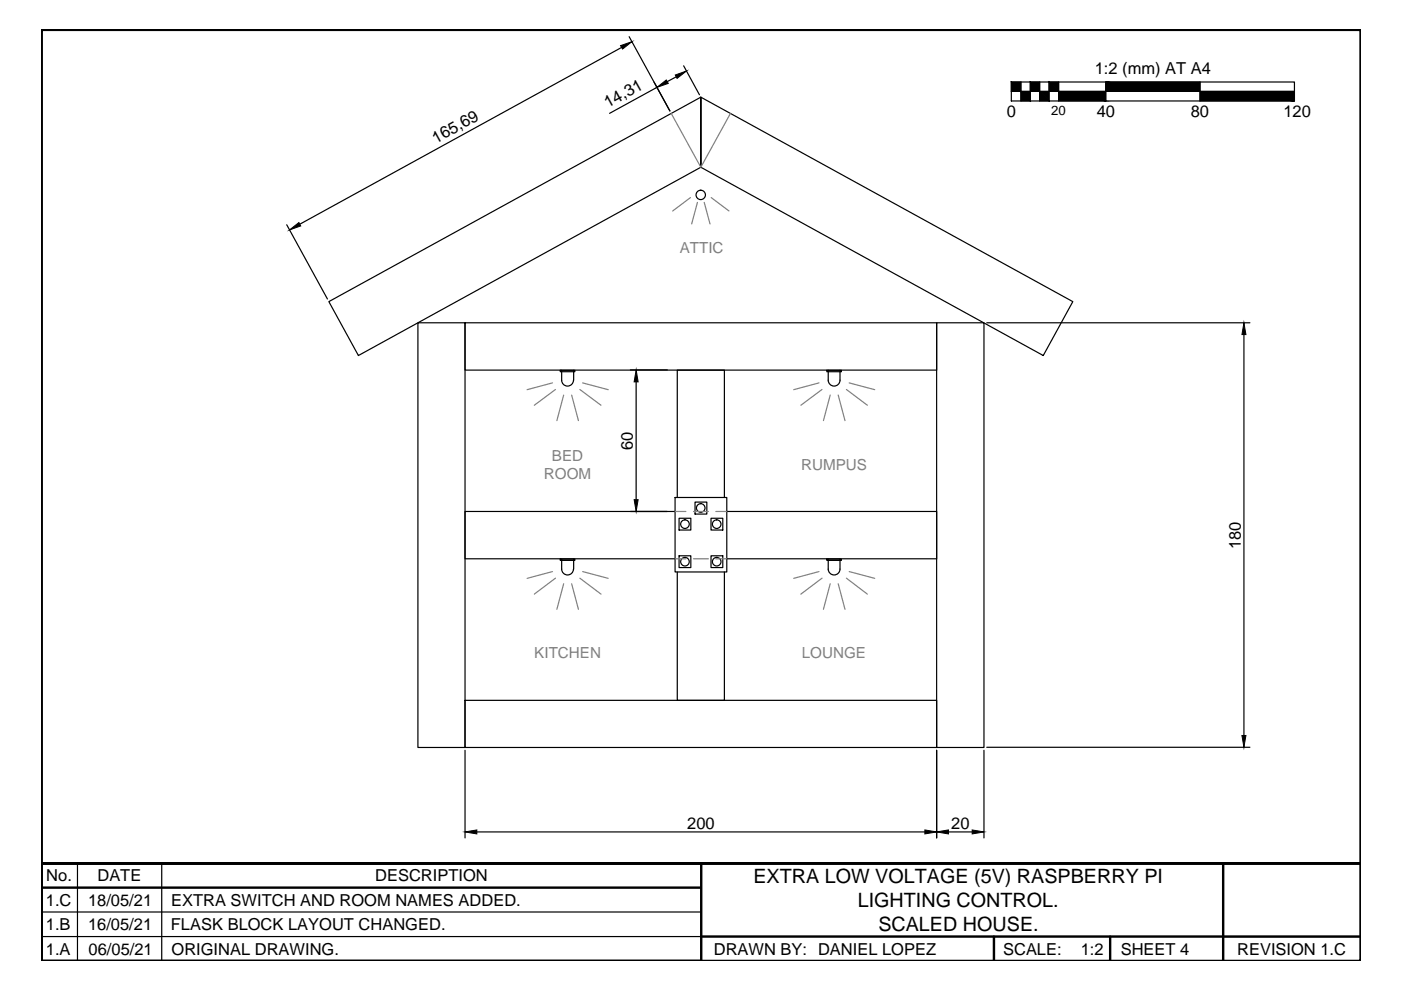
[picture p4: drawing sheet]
<svg xmlns="http://www.w3.org/2000/svg" width="297mm" height="210mm" viewBox="0 0 297 210" stroke-linecap="round" stroke-linejoin="round" font-family="sans-serif">
<g fill="none" stroke="#000" stroke-width=".25">
<path d="M131.8 10.1l-68.2 37.4M133.4 7.8l8.6 15.7M139.3 18.5l-10.1 5.5M143.4 16.3l-1.9 1M144.9 14l3.4 6.1M214.4 17.4h60v4h-60zM214.4 19.4h60M216.5 17.4v4M218.4 17.4v4M220.4 17.4v4M222.4 17.4v4M224.5 17.4v4"/>
<path d="M234.4 17.4v4M254.4 17.4v4M148.6 20.6l78.9 43.4-6.3 11.4-72.6-39.9zM148.6 20.6v14.9M60.8 47.7l8.6 15.7M69.7 64l78.9-43.4v14.9l-72.6 39.9zM88.6 68.4h10v90.1h-10zM98.6 68.4h100v10.1h-100zM118.8 78.5h3.1v.3h-3.1zM119.1 78.5v2.1a1.25 1.25 0 0 0 1.2 1.3 1.25 1.25 0 0 0 1.3-1.3M121.6 78.5v2.1M133.6 78.4h7.9"/>
<path d="M175.3 78.5h3.1v.3h-3.1zM175.6 78.5v2.1a1.25 1.25 0 0 0 1.2 1.3 1.25 1.25 0 0 0 1.3-1.3v-2.1M198.6 68.4h10v90.1h-10zM209.2 68.4h55.8M263.7 70.9v85M134.9 81v24.9M118.8 118.5h3.1v.3h-3.1zM119.1 118.5v2.2M121.6 118.5v2.2M133.6 108.4h7.9M143.1 108.4h-44.5v10.1h44.5M143.1 105.5h11v15.8h-11z"/>
<path d="M143.6 105.5v-27h10v27M144 109.9h2.5v2.5h-2.5zM144 117.8h2.5v2.5h-2.5zM147.4 106.5h2.5v2.5h-2.5zM150.7 109.9h2.5v2.5h-2.5zM150.7 117.8h2.5v2.5h-2.5zM154.1 108.4h44.5v10.1h-44.5M175.3 118.5h3.1v.3h-3.1zM175.6 118.5v2.2M178.1 118.5v2.2M119.1 120.7a1.25 1.25 0 0 0 1.2 1.2 1.25 1.25 0 0 0 1.3-1.2M143.6 121.3v27.2h10v-27.2"/>
<path d="M175.6 120.7a1.25 1.25 0 0 0 1.2 1.2 1.25 1.25 0 0 0 1.3-1.2M98.6 148.5h100v10h-100zM98.6 159.1v18.6M198.6 159.1v18.6M208.6 159.1v18.6M209.2 158.4h55.8M101.1 176.4h95M201.1 176.4h5M8.9 198.6h139.7M8.9 193.4h139.7M16.4 183.1v20.6M34.3 183.1v20.6"/>
<path d="M148.7 183v20.7M259.3 183h29.2v15.6h-29.2z"/>
<circle cx="148.6" cy="41.3" r=".99"/>
<circle cx="145.2" cy="111.1" r=".91"/>
<circle cx="145.2" cy="119.1" r=".91"/>
<circle cx="148.6" cy="107.7" r=".91"/>
<circle cx="152" cy="119.1" r=".91"/>
<circle cx="152" cy="111.1" r=".91"/>
</g>
<g fill="none" stroke="#808080" stroke-width=".25">
<path d="M142.3 24.1l6.3 11.4 6.3-11.4M146.4 41.9l-3.8 2.8M147.9 42.9l-1.3 4.6M149.3 42.9l1.2 4.6M150.8 41.9l3.8 2.8M117.1 81.2l-5.3 1.4M117.8 82.6l-4.5 3.3M119.5 83.8l-1.4 5.4M121.2 83.8l1.4 5.4M122.9 82.6l4.5 3.3M123.5 81.2l5.4 1.4M173.7 81.2l-5.4 1.4"/>
<path d="M174.3 82.6l-4.5 3.3M176 83.8l-1.4 5.4M177.7 83.8l1.5 5.4M179.5 82.6l4.4 3.3M180 81.2l5.5 1.4M143.1 108.4h2.3M143.1 118.5h2.3M147 108.4h3.2M147 118.5h3.2M151.8 108.4h2.3M151.8 118.5h2.3M117.1 121.2l-5.3 1.4"/>
<path d="M117.8 122.6l-4.5 3.4M119.5 123.8l-1.4 5.4M121.2 123.8l1.4 5.4M122.9 122.6l4.5 3.4M123.5 121.2l5.4 1.4M173.7 121.2l-5.4 1.4M174.3 122.6l-4.5 3.4M176 123.8l-1.4 5.4M177.7 123.8l1.5 5.4M179.5 122.6l4.4 3.4M180 121.2l5.5 1.4"/>
</g>
<path d="M8.8 6.3h279.7v176.7h-279.7h279.7v20.7h-279.7zM8.8 183h139.9v20.7h-139.9zM8.9 188.2h139.7M148.7 198.6h139.8M210.7 198.6v5.1M235.4 198.6v5.1M259.3 183v20.7" fill="none" stroke="#000" stroke-width=".51"/>
<path d="M8.8 6.3h279.7v176.7h-279.7z" fill="none" stroke="#000" stroke-width=".21"/>
<g fill="#000" stroke="#000" stroke-width=".21">
<path d="M131.6 9.7l2.4-.9-2 1.6zM139.3 18.5l2-1.5 .4 .7zM143.2 15.9l2.3-.8-1.9 1.5zM61.4 48.8l2-1.6 .4 .7zM263.7 68.4l.5 2.5h-.9zM134.9 78.4l.4 2.6h-.8zM134.5 105.9h.8l-.4 2.5zM263.3 155.9h.9l-.5 2.5zM98.6 176.4l2.5-.4v.8zM196.1 176l2.5 .4-2.5 .4zM198.6 176.4l2.5-.4v.8zM206.1 176l2.5 .4-2.5 .4z"/>
<path d="M214.4 17.4l2.1 2v-2zM214.4 17.4l2.1 2h-2.1z"/>
<path d="M216.5 19.4l1.9 2v-2zM216.5 19.4l1.9 2h-1.9z"/>
<path d="M218.4 17.4l2 2v-2zM218.4 17.4l2 2h-2z"/>
<path d="M220.4 19.4l2 2v-2zM220.4 19.4l2 2h-2z"/>
<path d="M222.4 17.4l2.1 2v-2zM222.4 17.4l2.1 2h-2.1z"/>
<path d="M224.5 19.4l9.9 2v-2zM224.5 19.4l9.9 2h-9.9z"/>
<path d="M234.4 17.4l20 2v-2zM234.4 17.4l20 2h-20z"/>
<path d="M254.4 19.4l20 2v-2zM254.4 19.4l20 2h-20z"/>
</g>
<g font-size="4.2">
<text x="159.7" y="187.2">EXTRA LOW VOLTAGE (5V) RASPBERRY PI</text>
<text x="181.9" y="192.3">LIGHTING CONTROL.</text>
<text x="186.2" y="197.3">SCALED HOUSE.</text>
</g>
<g font-size="3.5">
<text x="232.1" y="15.6">1:2 (mm) AT A4</text>
<text x="128.9" y="22.9" transform="rotate(-29 128.9 22.9)">14,31</text>
<text x="213.5" y="24.9">0</text>
<text x="232.5" y="24.9">40</text>
<text x="252.5" y="24.9">80</text>
<text x="272.1" y="24.9">120</text>
<text x="92.4" y="30.5" transform="rotate(-29 92.4 30.5)">165,69</text>
<text x="134.2" y="95.4" transform="rotate(-90 134.2 95.4)">60</text>
<text x="263.1" y="116.5" transform="rotate(-90 263.1 116.5)">180</text>
<text x="145.7" y="175.7">200</text>
<text x="201.7" y="175.7">20</text>
<text x="9.8" y="186.8">No.</text>
<text x="20.7" y="186.8">DATE</text>
<text x="79.5" y="186.8">DESCRIPTION</text>
<text x="9.7" y="197.2">1.B</text>
<text x="9.7" y="192.1">1.C</text>
<text x="18.7" y="197.2">16/05/21</text>
<text x="18.7" y="192.1">18/05/21</text>
<text x="36.2" y="197.2">FLASK BLOCK LAYOUT CHANGED.</text>
<text x="36.3" y="192">EXTRA SWITCH AND ROOM NAMES ADDED.</text>
<text x="9.7" y="202.4">1.A</text>
<text x="18.8" y="202.4">06/05/21</text>
<text x="36.4" y="202.4">ORIGINAL DRAWING.</text>
<text x="151.3" y="202.4">DRAWN BY: DANIEL LOPEZ</text>
<text x="212.7" y="202.4">SCALE:</text>
<text x="229.2" y="202.5">1:2</text>
<text x="237.6" y="202.4">SHEET 4</text>
<text x="262.3" y="202.4">REVISION 1.C</text>
</g>
<g font-size="3.2" fill="#808080">
<text x="144.1" y="53.7">ATTIC</text>
<text x="115.3" y="101.5">ROOM</text>
<text x="117" y="97.6">BED</text>
<text x="169.8" y="99.6">RUMPUS</text>
<text x="113.3" y="139.6">KITCHEN</text>
<text x="170" y="139.6">LOUNGE</text>
</g>
<text font-size="2.8" x="222.9" y="24.4">20</text>
</svg>
